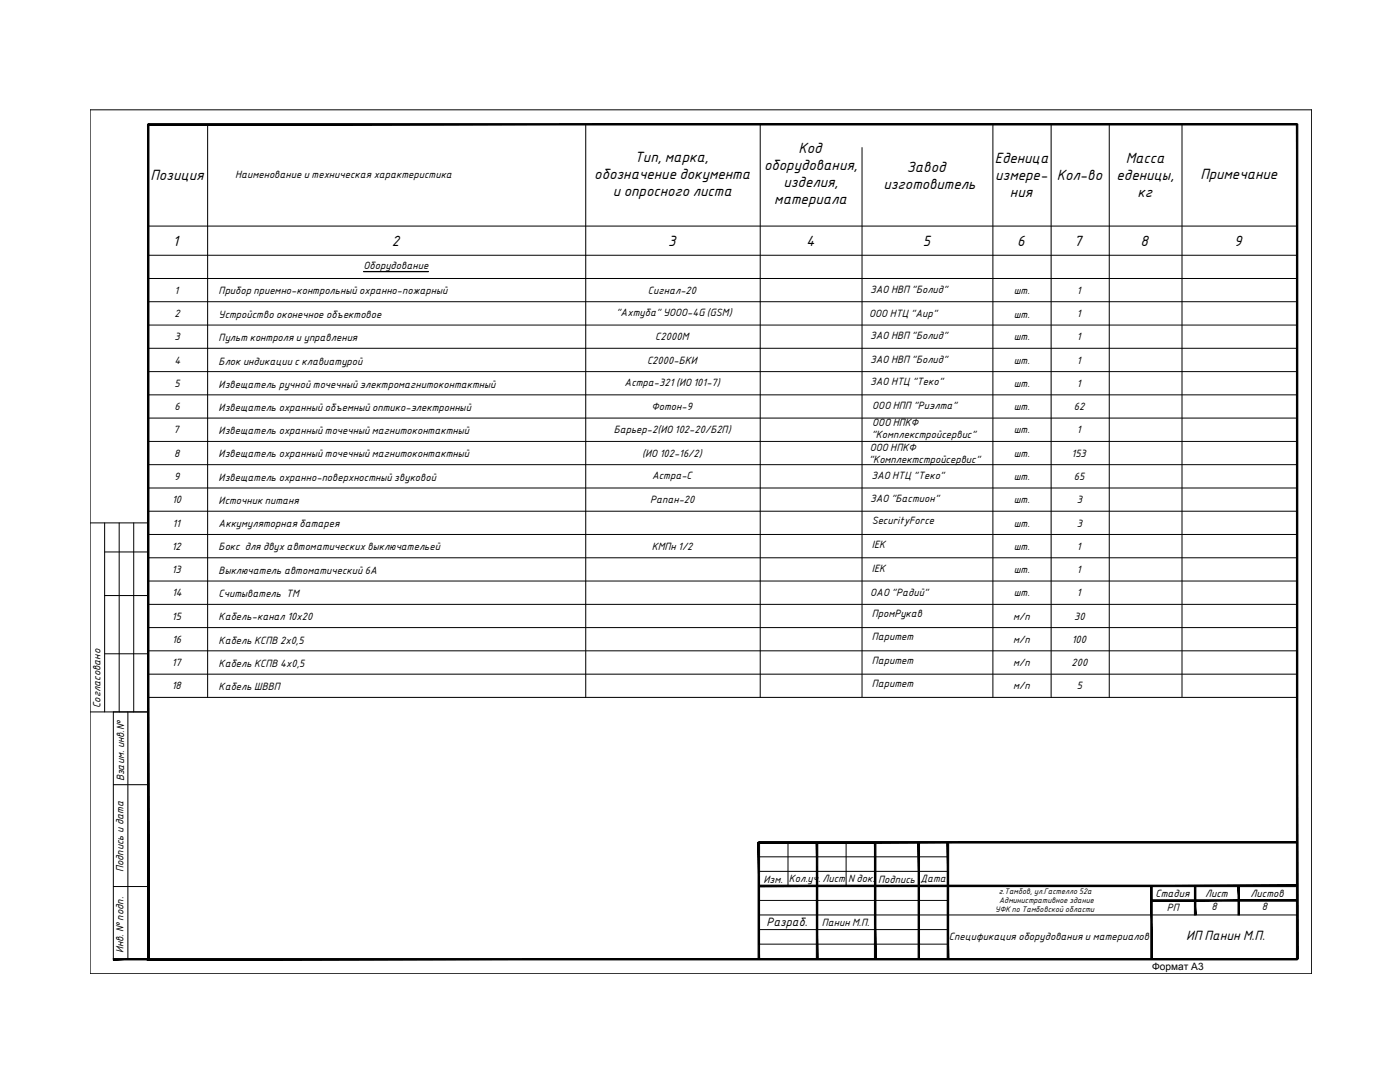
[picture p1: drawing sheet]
<svg xmlns="http://www.w3.org/2000/svg" width="279mm" height="216mm" viewBox="0 0 279 216" stroke-linecap="round" stroke-linejoin="round" font-family="sans-serif">
<!-- layer: DESC -->
<g fill="none" stroke="#000" stroke-width=".2">
<path d="M18 21.9h243.8v172.4h-243.8zM41.4 24.8v114.4M116.9 24.8v114.4M151.7 24.8v114.4M172 29.4v109.8M198.2 24.8v114.4M209.8 24.8v114.4M221.4 24.8v114.4M235.9 24.8v114.4M29.6 55.6h229.3M29.6 50.9h229.3M29.6 45.1h229.3"/>
<path d="M29.6 64.9h229.3M29.6 60.2h229.3M29.6 74.2h229.3M29.6 69.5h229.3M29.6 78.8h229.3M29.6 83.4h229.3M29.6 97.4h229.3M29.6 92.7h229.3M29.6 88.1h229.3M18 104.3h11.6M20.9 104.3v37.8M20.9 110.1h8.7"/>
<path d="M20.9 118.8h8.7M23.8 104.3v37.8M26.7 104.3v37.8M29.6 115.9h229.3M29.6 102h229.3M29.6 111.3h229.3M29.6 106.6h229.3M20.9 130.5h8.7M29.6 120.6h229.3M29.6 125.2h229.3M29.6 129.9h229.3M29.6 134.5h229.3"/>
<path d="M29.6 139.2h229.3M18 142.1h11.6M22.6 142.1v49.3M22.6 156.6h7M25.5 142.1v49.3M22.6 176.9h7M151.4 173.9h37.8M151.4 179.7h37.8M151.4 171h37.8M157.3 168.1v8.7M168.9 168.1v8.7M151.4 182.6h107.4"/>
<path d="M151.4 188.4h37.8M151.4 185.5h37.8"/>
</g>
<g fill="#000" stroke="#000" stroke-width=".2">
<path d="M29.4 24.8l.3 166.5v-166.5zM29.4 24.8l.3 166.5-.3 .2zM29.4 191.5l229.5-.2h-229.2zM29.4 191.5l229.5-.2v.2z"/>
<path d="M29.6 24.9h229.3v-.2zM29.6 24.7h229.3l-229.3 .2z"/>
<path d="M151.4 176.6v.3l107.4-.3zM151.4 176.9l107.4-.3v.3z"/>
<path d="M151.4 167.9v.3l107.4-.3zM151.4 168.2l107.4-.3v.3z"/>
<path d="M151.3 168.1l.3 23.2v-23.2zM151.3 168.1l.3 23.2h-.3z"/>
<path d="M162.9 168.1l.3 23.3v-23.3zM162.9 168.1l.3 23.3h-.3z"/>
<path d="M174.5 168.1l.3 23.2v-23.2zM174.5 168.1l.3 23.2h-.3z"/>
<path d="M183.2 168.1l.3 23.2v-23.2zM183.2 168.1l.3 23.2h-.3z"/>
<path d="M189 168.1l.3 23.2v-23.2zM189 168.1l.3 23.2h-.3z"/>
<path d="M229.8 179.5v.3l29-.3zM229.8 179.8l29-.3v.3z"/>
<path d="M22.6 191.3v.2l7-.2zM22.6 191.5l7-.2v.2z"/>
<path d="M229.7 176.8v14.6h.2zM229.7 176.8h.2v14.6z"/>
<path d="M238.4 176.8v5.8h.3zM238.4 176.8h.3v5.8z"/>
<path d="M247.1 176.8v5.8h.3zM247.1 176.8h.3v5.8z"/>
<path d="M258.7 24.8v166.6h.3zM258.7 24.8h.3v166.6z"/>
</g>
<path d="M72.6 54.2h12.9" fill="none" stroke="#000" stroke-width=".25"/>
<g font-size="2.8">
<text x="30" y="35.8">Позиция</text>
<text x="118.6" y="35.7">обозначение документа</text>
<text x="126.6" y="32.3">Тип, марка,</text>
<text x="152.5" y="34">оборудования,</text>
<text x="159.3" y="30.6">Код</text>
<text x="181" y="34.3">Завод</text>
<text x="198.5" y="32.6">Еденица</text>
<text x="198.6" y="36">измере-</text>
<text x="210.9" y="36">Кол-во</text>
<text x="222.8" y="36">еденицы,</text>
<text x="224.7" y="32.6">Масса</text>
<text x="239.6" y="35.7">Примечание</text>
<text x="122.3" y="39.1">и опросного листа</text>
<text x="154.5" y="40.8">материала</text>
<text x="156.4" y="37.4">изделия,</text>
<text x="176.3" y="37.7">изготовитель</text>
<text x="201.6" y="39.4">ния</text>
<text x="227" y="39.4">кг</text>
<text x="34.5" y="49.1">1</text>
<text x="78.2" y="49.1">2</text>
<text x="133.3" y="49.1">3</text>
<text x="160.9" y="49.1">4</text>
<text x="184.1" y="49.1">5</text>
<text x="203" y="49.1">6</text>
<text x="214.4" y="49">7</text>
<text x="227.6" y="49.1">8</text>
<text x="246.3" y="49.1">9</text>
</g>
<text font-size="2.6" x="236.7" y="187.5">ИП Панин М.П.</text>
<text font-size="2.3" x="153" y="184.8">Разраб.</text>
<g font-size="2">
<text x="46.9" y="35.5">Наименование и техническая характеристика</text>
<text x="72.6" y="53.7">Оборудование</text>
<text x="34.8" y="58.6">1</text>
<text x="43.6" y="58.7">Прибор приемно-контрольный охранно-пожарный</text>
<text x="129.3" y="58.6">Сигнал-20</text>
<text x="173.6" y="58.4">ЗАО НВП &quot;Болид&quot;</text>
<text x="202.3" y="58.6">шт.</text>
<text x="214.9" y="58.6">1</text>
<text x="34.8" y="63.3">2</text>
<text x="43.6" y="63.5">Устройство оконечное объектовое</text>
<text x="123" y="63.1">&quot;Ахтуба&quot; УООО-4G (GSM)</text>
<text x="173.5" y="63.3">ООО НТЦ &quot;Аир&quot;</text>
<text x="202.3" y="63.4">шт.</text>
<text x="214.9" y="63.3">1</text>
<text x="34.8" y="67.9">3</text>
<text x="43.6" y="68">Пульт контроля и управления</text>
<text x="130.8" y="67.9">С2000М</text>
<text x="173.6" y="67.7">ЗАО НВП &quot;Болид&quot;</text>
<text x="202.3" y="67.9">шт.</text>
<text x="214.9" y="67.9">1</text>
<text x="34.8" y="72.5">4</text>
<text x="34.8" y="77.2">5</text>
<text x="43.6" y="72.8">Блок индикации с клавиатурой</text>
<text x="43.6" y="77.3">Извещатель ручной точечный электромагнитоконтактный</text>
<text x="124.6" y="77.1">Астра-321 (ИО 101-7)</text>
<text x="129.1" y="72.5">С2000-БКИ</text>
<text x="173.6" y="72.4">ЗАО НВП &quot;Болид&quot;</text>
<text x="173.6" y="76.8">ЗАО НТЦ &quot;Теко&quot;</text>
<text x="202.3" y="72.7">шт.</text>
<text x="202.3" y="77.2">шт.</text>
<text x="214.9" y="72.5">1</text>
<text x="214.9" y="77.2">1</text>
<text x="34.8" y="81.8">6</text>
<text x="43.6" y="82">Извещатель охранный объемный оптико-электронный</text>
<text x="130" y="81.8">Фотон-9</text>
<text x="174.1" y="81.6">ООО НПП &quot;Риэлта&quot;</text>
<text x="202.3" y="81.8">шт.</text>
<text x="214.3" y="81.8">62</text>
<text x="34.6" y="86.5">7</text>
<text x="43.6" y="86.6">Извещатель охранный точечный магнитоконтактный</text>
<text x="122.5" y="86.3">Барьер-2(ИО 102-20/Б2П)</text>
<text x="173.6" y="89.9">ООО НПКФ</text>
<text x="173.9" y="87.4">&quot;Комплекстройсервис&quot;</text>
<text x="174.1" y="85">ООО НПКФ</text>
<text x="202.3" y="86.5">шт.</text>
<text x="214.9" y="86.5">1</text>
<text x="34.7" y="95.8">9</text>
<text x="34.8" y="91.1">8</text>
<text x="43.6" y="95.9">Извещатель охранно-поверхностный звуковой</text>
<text x="43.6" y="91.3">Извещатель охранный точечный магнитоконтактный</text>
<text x="128.2" y="91.1">(ИО 102-16/2)</text>
<text x="130.1" y="95.6">Астра-С</text>
<text x="173.4" y="92.3">&quot;Комплектстройсервис&quot;</text>
<text x="173.9" y="95.7">ЗАО НТЦ &quot;Теко&quot;</text>
<text x="202.3" y="95.8">шт.</text>
<text x="202.3" y="91.3">шт.</text>
<text x="213.9" y="91.1">153</text>
<text x="214.3" y="95.8">65</text>
<text x="34.3" y="100.4">10</text>
<text x="43.6" y="100.5">Источник питаня</text>
<text x="129.7" y="100.4">Рапан-20</text>
<text x="173.6" y="100.1">ЗАО &quot;Бастион&quot;</text>
<text x="202.3" y="100.4">шт.</text>
<text x="214.9" y="100.4">3</text>
<text x="34.4" y="105.1">11</text>
<text x="43.6" y="105.2">Аккумуляторная батарея</text>
<text x="174" y="104.6">SecurityForce</text>
<text x="202.3" y="105.2">шт.</text>
<text x="214.9" y="105.1">3</text>
<text x="34.3" y="109.7">12</text>
<text x="43.6" y="109.8">Бокс для двух автоматических выключательей</text>
<text x="130.1" y="109.7">КМПн 1/2</text>
<text x="174" y="109.4">IEK</text>
<text x="202.3" y="109.7">шт.</text>
<text x="214.9" y="109.7">1</text>
<text x="34.3" y="114.3">13</text>
<text x="34.3" y="119">14</text>
<text x="43.6" y="114.5">Выключатель автоматический 6А</text>
<text x="43.6" y="119.1">Считыватель ТМ</text>
<text x="173.7" y="118.8">ОАО &quot;Радий&quot;</text>
<text x="174" y="114.1">IEK</text>
<text x="202.3" y="114.3">шт.</text>
<text x="202.3" y="119">шт.</text>
<text x="214.9" y="114.3">1</text>
<text x="214.9" y="119">1</text>
<text x="34.3" y="123.6">15</text>
<text x="43.6" y="123.8">Кабель-канал 10х20</text>
<text x="174" y="123.2">ПромРукав</text>
<text x="202.2" y="123.6">м/п</text>
<text x="214.4" y="123.6">30</text>
<text x="34.3" y="128.3">16</text>
<text x="43.6" y="128.4">Кабель КСПВ 2х0,5</text>
<text x="174" y="127.8">Паритет</text>
<text x="202.2" y="128.3">м/п</text>
<text x="213.9" y="128.3">100</text>
<text x="34.3" y="132.9">17</text>
<text x="34.3" y="137.6">18</text>
<text x="43.6" y="133.1">Кабель КСПВ 4х0,5</text>
<text x="43.6" y="137.7">Кабель ШВВП</text>
<text x="174" y="132.4">Паритет</text>
<text x="174" y="137.1">Паритет</text>
<text x="202.2" y="132.9">м/п</text>
<text x="202.2" y="137.5">м/п</text>
<text x="213.9" y="132.9">200</text>
<text x="214.9" y="137.6">5</text>
<text x="20" y="141.2" transform="rotate(-90 20 141.2)">Cогласовано</text>
<text x="24.8" y="155.9" transform="rotate(-90 24.8 155.9)">Взаим. инв.№</text>
<text x="24.7" y="174.1" transform="rotate(-90 24.7 174.1)">Подпись и дата</text>
<text x="152.4" y="176.2">Изм.</text>
<text x="157.4" y="176">Кол.уч.</text>
<text x="164.1" y="176.1">Лист</text>
<text x="169.3" y="176.1">N док.</text>
<text x="175.3" y="176.2">Подпись</text>
<text x="183.7" y="176">Дата</text>
<text x="230.6" y="179">Стадия</text>
<text x="240.5" y="178.9">Лист</text>
<text x="249.6" y="178.9">Листов</text>
<text x="164" y="184.8">Панин М.П.</text>
<text x="232.8" y="181.7">РП</text>
<text x="241.8" y="181.7">8</text>
<text x="251.8" y="181.7">8</text>
<text x="24.7" y="190.2" transform="rotate(-90 24.7 190.2)">Инв. № подп.</text>
<text x="189.4" y="187.5">Спецификация оборудования и материалов</text>
<text x="229.9" y="193.5">Формат А3</text>
</g>
<g font-size="1.5">
<text x="199.3" y="178.4">г.Тамбов, ул.Гастелло 52а</text>
<text x="198.6" y="182.1">УФК по Тамбовской области</text>
<text x="199.4" y="180.2">Административное здание</text>
</g>
</svg>
